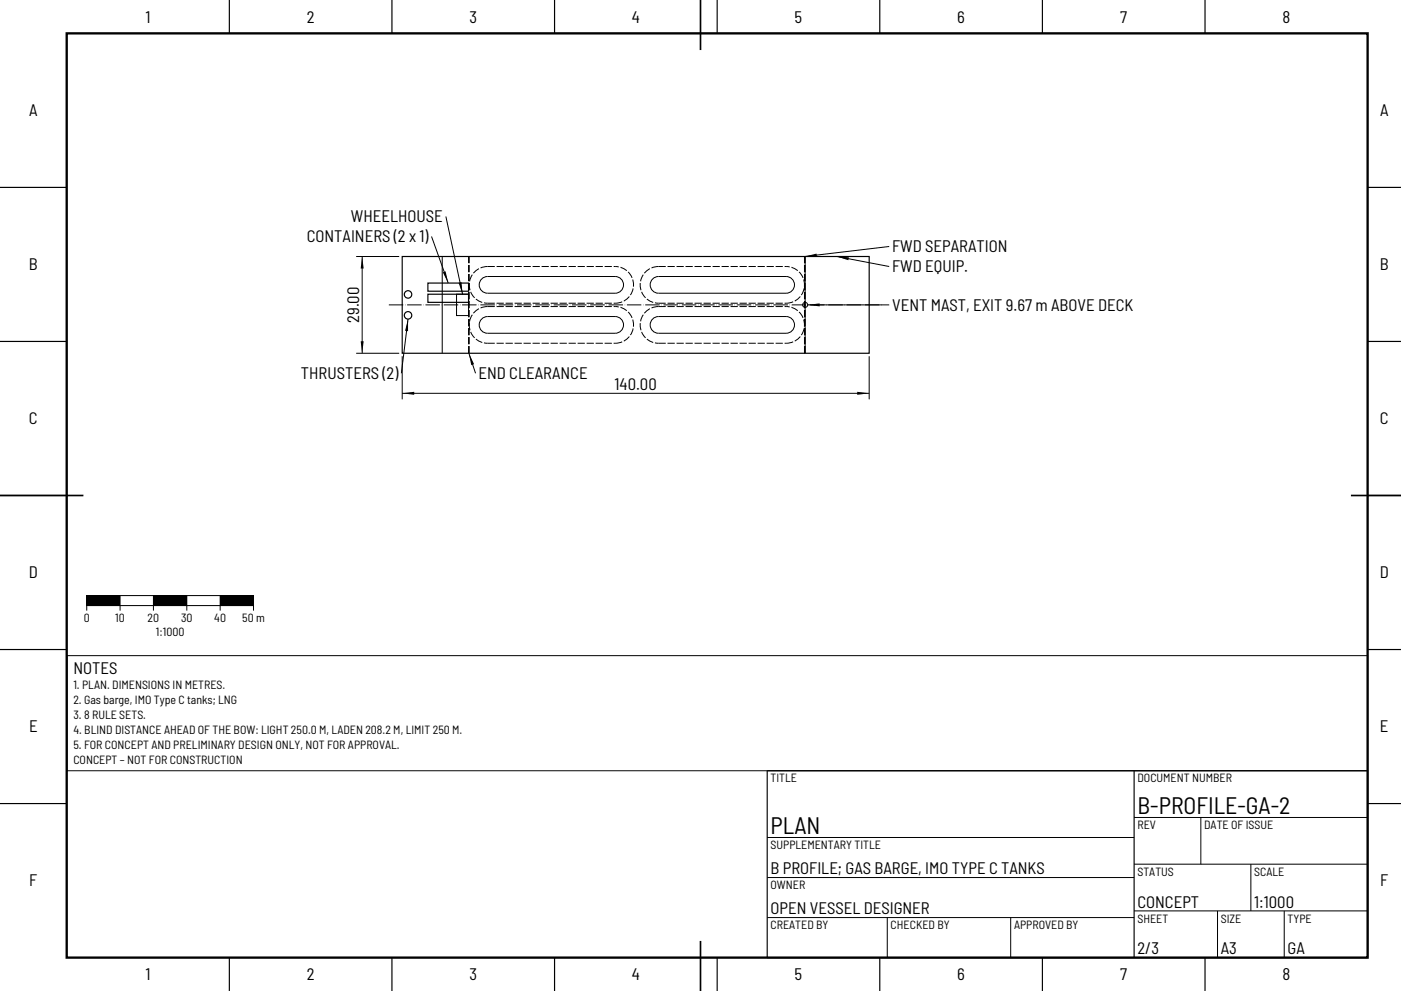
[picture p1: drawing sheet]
<svg xmlns="http://www.w3.org/2000/svg" width="420mm" height="297mm" viewBox="0 0 420 297" stroke-linecap="round" stroke-linejoin="round" font-family="sans-serif">
<path d="M20 10h390v277h-390z" fill="none" stroke="#000" stroke-width=".7" stroke-linecap="butt"/>
<path d="M210 0v15M0 148.5h25M405 148.5h15M210 282v15" fill="none" stroke="#000" stroke-width=".5"/>
<g fill="none" stroke="#000" stroke-width=".3">
<path d="M106.8 76.9h12.9M108.6 76.9v29M129.4 70.9l5 13.9M132.6 76.9v29M133.7 64.9l5 23.3M241.4 76.9v29M250.9 76.9l15.7 3M266.6 73.9l-25.3 3M122.3 95.6l-2 16.3M136.9 88.2h3.6v6.4h-3.6zM144.2 83.8a2.5 2.5 0 0 1 2-.9h38.2a2.5 2.5 0 0 1 2.5 2.5 2.5 2.5 0 0 1-2.5 2.5h-38.2a2.5 2.5 0 0 1-2.3-1.4 2.5 2.5 0 0 1 .3-2.7zM144.2 95.8a2.5 2.5 0 0 1 2-.9h38.2a2.5 2.5 0 0 1 2.5 2.5 2.5 2.5 0 0 1-2.5 2.5h-38.2a2.5 2.5 0 0 1-2.3-1.4 2.5 2.5 0 0 1 .3-2.7z"/>
<path d="M195.5 83.8a2.5 2.5 0 0 1 1.9-.9h38.3a2.5 2.5 0 0 1 2.5 2.5 2.5 2.5 0 0 1-2.5 2.5h-38.3a2.5 2.5 0 0 1-2.2-1.4 2.5 2.5 0 0 1 .3-2.7zM195.5 95.8a2.5 2.5 0 0 1 1.9-.9h38.3a2.5 2.5 0 0 1 2.5 2.5 2.5 2.5 0 0 1-2.5 2.5h-38.3a2.5 2.5 0 0 1-2.2-1.4 2.5 2.5 0 0 1 .3-2.7zM242.1 91.4h24.5M106.8 105.9h12.9M120.6 106.8v12.9M120.6 117.9h140M140.6 105.9l2 6M260.6 106.8v12.9M26 178.5h50v3h-50zM36 178.5v4.5M46 178.5v4.5M56 178.5v4.5"/>
<path d="M66 178.5v4.5M20 196.5h390v34.5h-390zM26 181.5v1.5M76 181.5v1.5M230 251h110M340 245h70M340 259h70M360 245v14M375 259v14M230 263h110M230 275h110M266 275v12"/>
<path d="M303 275v12M340 273h70M365 273v14M385 273v14"/>
<circle cx="241.4" cy="91.4" r=".75"/>
</g>
<g fill="none" stroke="#000" stroke-width=".35">
<path d="M68.7 0v10M117.5 0v10M166.2 0v10M215 0v10M263.7 0v10M312.5 0v10M361.2 0v10M0 56.2h20M410 56.2h10M120.6 76.9h140v29h-140zM128.3 84.8h12.2v2.5h-12.2zM128.3 88.2h12.2v2.4h-12.2z"/>
<path d="M0 102.3h20M410 102.3h10M0 148.5h20M410 148.5h10M0 194.7h20M410 194.7h10M230 231h180v56h-180zM340 231v56M0 240.8h20M410 240.8h10M68.7 287v10M117.5 287v10"/>
<path d="M166.2 287v10M215 287v10M263.7 287v10M312.5 287v10M361.2 287v10"/>
<circle cx="122.3" cy="94.5" r="1.12"/>
<circle cx="122.3" cy="88.2" r="1.12"/>
</g>
<g fill="none" stroke="#000" stroke-width=".3" stroke-dasharray="2.2 .5" stroke-linecap="butt">
<path d="M146.2 79.9a5.5 5.5 0 0 0-5.5 5.5 5.5 5.5 0 0 0 5.5 5.5M146.2 79.9h38.2M197.4 79.9a5.5 5.5 0 0 0-5.5 5.5 5.5 5.5 0 0 0 5.5 5.5M197.4 79.9h38.3M146.2 91.9a5.5 5.5 0 0 0-5.5 5.5 5.5 5.5 0 0 0 5.5 5.5M146.2 90.9h38.2M146.2 91.9h38.2M184.4 90.9a5.5 5.5 0 0 0 5.5-5.5 5.5 5.5 0 0 0-5.5-5.5M197.4 91.9a5.5 5.5 0 0 0-5.5 5.5 5.5 5.5 0 0 0 5.5 5.5M197.4 90.9h38.3M197.4 91.9h38.3M235.7 90.9a5.5 5.5 0 0 0 5.5-5.5 5.5 5.5 0 0 0-5.5-5.5"/>
<path d="M140.5 105.9v-29M140.7 105.9v-29M146.2 102.9h38.2M184.4 102.9a5.5 5.5 0 0 0 5.5-5.5 5.5 5.5 0 0 0-5.5-5.5M197.4 102.9h38.3M235.7 102.9a5.5 5.5 0 0 0 5.5-5.5 5.5 5.5 0 0 0-5.5-5.5M241.2 105.9v-29M241.4 105.9v-29"/>
</g>
<path d="M116.6 91.4h148" fill="none" stroke="#000" stroke-width=".3" stroke-dasharray="4.3 .5 .1 .5" stroke-linecap="butt"/>
<g fill="#000">
<path d="M108.6 76.9l.4 3.6h-.9zM241.3 76.9l3.5-.9 .1 .9zM250.9 76.9l3.6 .2-.2 .9zM122.3 95.6v3.7l-.9-.2zM132.7 81.6l.9-.3 .8 3.5zM137.5 84.7l.8-.1 .4 3.6zM242.1 91.4l3.6-.5v.9zM108.1 102.3h.9l-.4 3.6zM120.6 117.9l3.6-.5v.9zM140.6 105.9l1.5 3.2-.8 .3zM257 117.4l3.6 .5-3.6 .4z"/>
<path d="M26 178.5h10v3h-10z" fill-rule="evenodd"/>
<path d="M46 178.5h10v3h-10z" fill-rule="evenodd"/>
<path d="M66 178.5h10v3h-10z" fill-rule="evenodd"/>
</g>
<g font-size="7.1">
<text x="341" y="244">B-PROFILE-GA-2</text>
<text x="231" y="250">PLAN</text>
</g>
<g font-size="5">
<text x="43.6" y="6.7">1</text>
<text x="92" y="6.7">2</text>
<text x="140.7" y="6.7">3</text>
<text x="189.4" y="6.7">4</text>
<text x="238.2" y="6.7">5</text>
<text x="287" y="6.7">6</text>
<text x="335.8" y="6.7">7</text>
<text x="384.4" y="6.7">8</text>
<text x="8.7" y="34.8">A</text>
<text x="413.7" y="34.8">A</text>
<text x="105.2" y="66.6">WHEELHOUSE</text>
<text x="92" y="72.6">CONTAINERS (2 x 1)</text>
<text x="267.5" y="75.6">FWD SEPARATION</text>
<text x="8.7" y="81">B</text>
<text x="267.5" y="81.6">FWD EQUIP.</text>
<text x="413.6" y="81">B</text>
<text x="267.5" y="93.1">VENT MAST, EXIT 9.67 m ABOVE DECK</text>
<text x="107.7" y="96.8" transform="rotate(-90 107.7 96.8)">29.00</text>
<text x="90.2" y="113.6">THRUSTERS (2)</text>
<text x="143.5" y="113.6">END CLEARANCE</text>
<text x="184.2" y="117">140.00</text>
<text x="8.7" y="127.2">C</text>
<text x="413.7" y="127.2">C</text>
<text x="8.6" y="173.3">D</text>
<text x="413.6" y="173.3">D</text>
<text x="22" y="202">NOTES</text>
<text x="8.7" y="219.5">E</text>
<text x="413.7" y="219.5">E</text>
<text x="231" y="262">B PROFILE; GAS BARGE, IMO TYPE C TANKS</text>
<text x="8.8" y="265.7">F</text>
<text x="413.8" y="265.7">F</text>
<text x="231" y="274">OPEN VESSEL DESIGNER</text>
<text x="341" y="272">CONCEPT</text>
<text x="376" y="272">1:1000</text>
<text x="341" y="286">2/3</text>
<text x="366" y="286">A3</text>
<text x="386" y="286">GA</text>
<text x="43.6" y="293.7">1</text>
<text x="92" y="293.7">2</text>
<text x="140.7" y="293.7">3</text>
<text x="189.4" y="293.7">4</text>
<text x="238.2" y="293.7">5</text>
<text x="287" y="293.7">6</text>
<text x="335.8" y="293.7">7</text>
<text x="384.4" y="293.7">8</text>
</g>
<g font-size="3.6">
<text x="25.1" y="186.5">0</text>
<text x="34.6" y="186.5">10</text>
<text x="44.3" y="186.5">20</text>
<text x="46.7" y="190.5">1:1000</text>
<text x="54.3" y="186.5">30</text>
<text x="64.2" y="186.5">40</text>
<text x="72.6" y="186.5">50 m</text>
<text x="22" y="206.5">1. PLAN. DIMENSIONS IN METRES.</text>
<text x="22" y="211">2. Gas barge, IMO Type C tanks; LNG</text>
<text x="22" y="215.5">3. 8 RULE SETS.</text>
<text x="22" y="220">4. BLIND DISTANCE AHEAD OF THE BOW: LIGHT 250.0 M, LADEN 208.2 M, LIMIT 250 M.</text>
<text x="22" y="224.5">5. FOR CONCEPT AND PRELIMINARY DESIGN ONLY, NOT FOR APPROVAL.</text>
<text x="22" y="229">CONCEPT – NOT FOR CONSTRUCTION</text>
<text x="231" y="234.5">TITLE</text>
<text x="341" y="234.5">DOCUMENT NUMBER</text>
<text x="341" y="248.5">REV</text>
<text x="361" y="248.5">DATE OF ISSUE</text>
<text x="231" y="254.5">SUPPLEMENTARY TITLE</text>
<text x="341" y="262.5">STATUS</text>
<text x="376" y="262.5">SCALE</text>
<text x="231" y="266.5">OWNER</text>
<text x="231" y="278.5">CREATED BY</text>
<text x="267" y="278.5">CHECKED BY</text>
<text x="304" y="278.5">APPROVED BY</text>
<text x="341" y="276.5">SHEET</text>
<text x="366" y="276.5">SIZE</text>
<text x="386" y="276.5">TYPE</text>
</g>
</svg>
